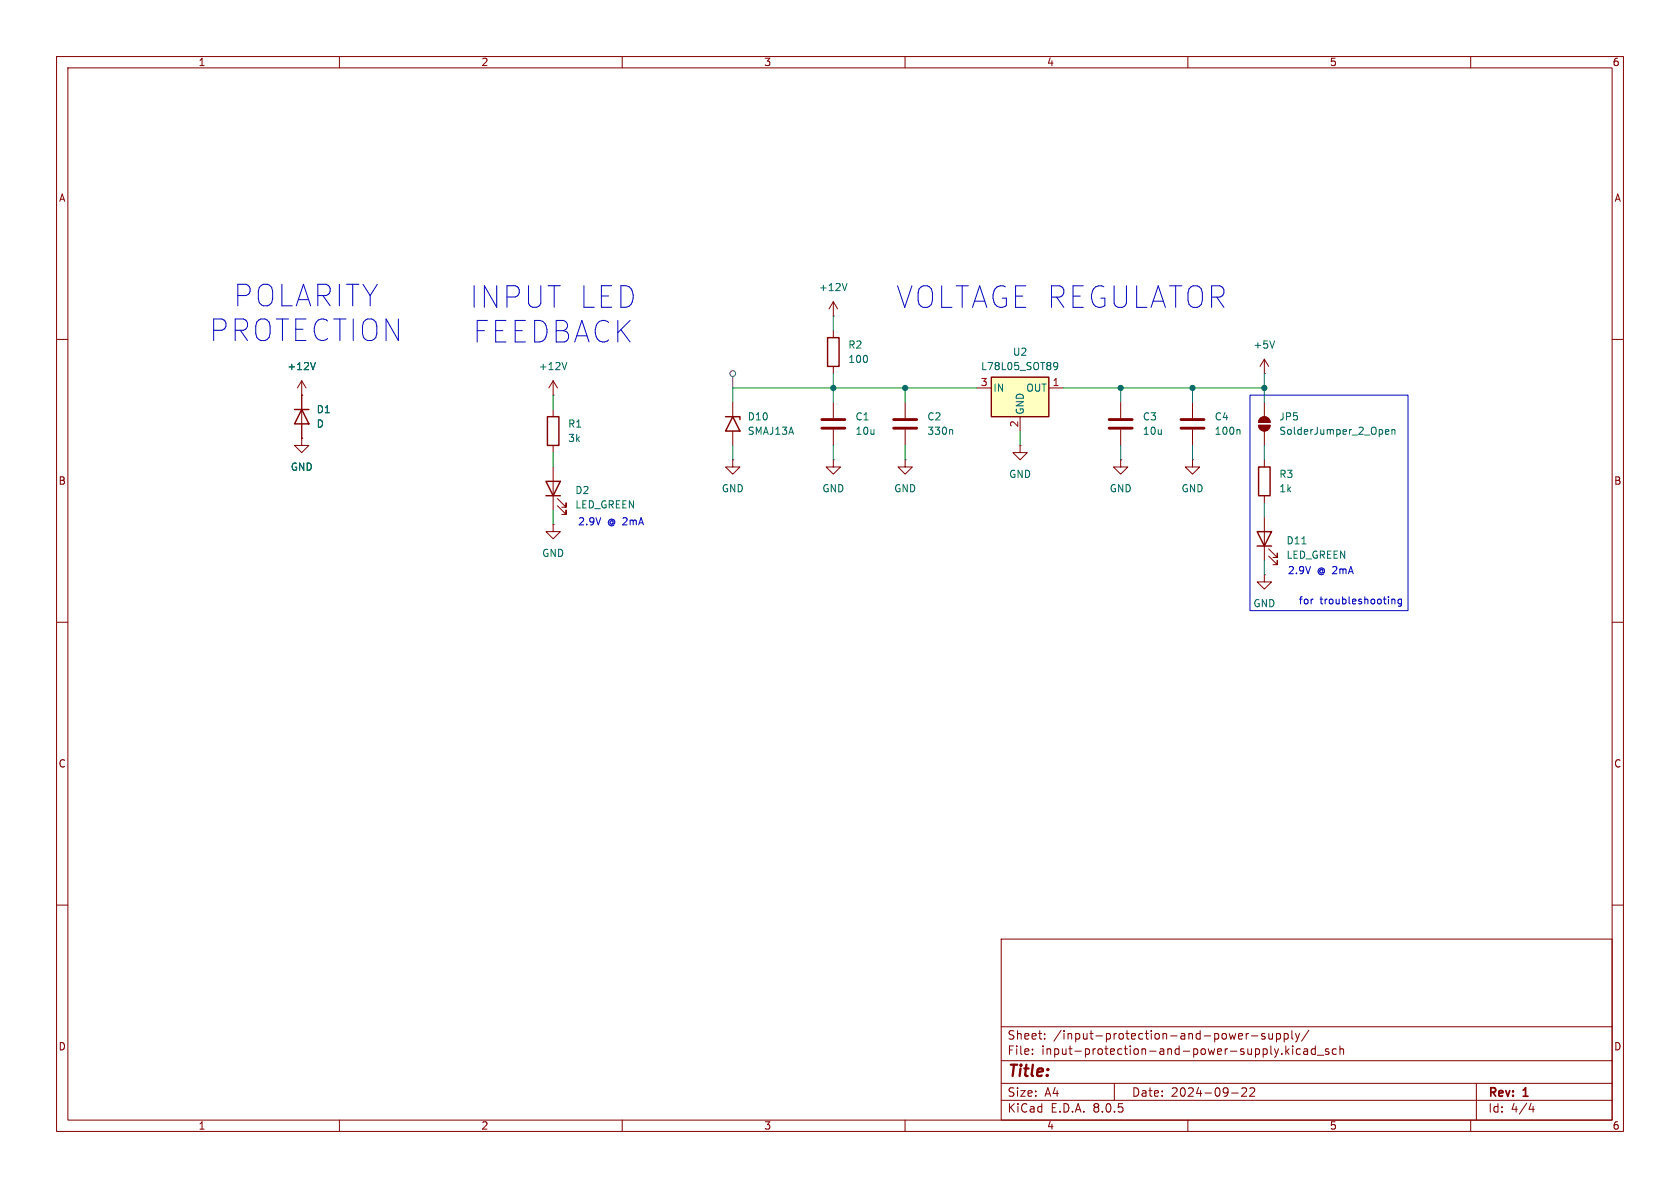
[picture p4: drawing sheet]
<svg xmlns="http://www.w3.org/2000/svg" width="297mm" height="210mm" viewBox="0 0 297 210" stroke-linecap="round" stroke-linejoin="round" font-family="sans-serif">
<g fill="none" stroke="#840000" stroke-width=".18">
<path d="M10 10h277v190h-277zM12 12h273v186h-273zM60 10v2M110 10v2M160 10v2M210 10v2M260 10v2M10 60h2M147.3 55.9h.1M147.3 53.3v2.6M147.3 58.4v1.3M147.3 53.3l-.7 1.3"/>
<path d="M147.3 53.3l.8 1.3M285 60h2M53.3 77.5v1.2h1.3l-1.3 1.3-1.2-1.3h1.2M53.3 77.5h.1M53.3 69.9h.1M53.3 67.3v10.2M53.3 67.3l-.7 1.3M53.3 67.3l.8 1.3M97.8 69.9h.1M97.8 67.3l-.8 1.3M97.8 67.3v2.6M97.8 72.4v1.3"/>
<path d="M97.8 78.7v1.3M97.8 67.3l.8 1.3M129.5 71.1v2.6M129.5 76.2v2.5M147.3 64.8v1.2M147.3 71.1v2.8M147.3 75.9v2.8M160 71.1v2.8M160 75.9v2.8M198.1 71.1v2.8M198.1 75.9v2.8M222.5 75.2h2a1.02 1.02 0 0 1-1 1 1.02 1.02 0 0 1-1-1z"/>
<path d="M222.8 74a1.02 1.02 0 0 1 1.1-.3 1.02 1.02 0 0 1 .6 1h-2zM223.5 71.1v2.6M223.5 76.2v2.5M97.8 92.7v1.3h1.3l-1.3 1.3-1.3-1.3h1.3M97.8 92.7h.1M97.8 82.6v7.6M98.6 89.4l1.5 1.5v-.7v.7h-.8M98.6 88.1l1.5 1.6v-.8v.8h-.8M129.5 81.3v1.3h1.3l-1.3 1.2-1.2-1.2h1.2M129.5 81.3h.1M147.3 81.3v1.3h1.3l-1.3 1.2-1.3-1.2h1.3M147.3 81.3h.1"/>
<path d="M198.1 81.3v1.3h1.3l-1.3 1.2-1.3-1.2h1.3M198.1 81.3h.1M210.8 81.3v1.3h1.3l-1.3 1.2-1.3-1.2h1.3M210.8 81.3h.1M223.5 81.3v1.3M223.5 87.6v1.3M223.5 91.4v7.7M224.3 98.3l1.5 1.5v-.7v.7h-.8M224.3 97l1.5 1.6v-.8v.8h-.8M10 110h2M223.5 101.6v1.3h1.3l-1.3 1.2-1.3-1.2h1.3M223.5 101.6h.1"/>
<path d="M285 110h2M10 160h2M285 160h2M177 166h108v32h-108zM60 198v2M110 198v2M160 198v2M177 194.5h108M177 191.5h108M177 187.5h108M177 181.5h108M182.5 186.3v.1"/>
<path d="M182.5 185.5v.1M184.7 183.6v.1M184.7 182.8v.1M197 191.5v3M210 198v2M217.7 193.2h1.2M219.5 192.4l.6-.1 .2 .1 .1 .3-.9 1.1h.9M220.3 182.7v1M220.7 182.7l-.2 .1-.2 .2M221 192.4l.5-.1 .2 .1 .1 .3-.9 1.1h.9M221.2 183.1h1.2M223.6 182.8l-.4-.1-.2 .2 .1 .2 .5 .2v.3h-.6"/>
<path d="M224.3 182.7l.1 .9 .3 .1 .3-.1M225 182.7v1M225.7 182.8l.4-.1 .3 .3v.4l-.2 .2h-.5M225.7 182.7v1.5M226.6 186.3v.1M227 182.8l.5-.1 .2 .3v.4l-.1 .2h-.6M227 182.7v1.5M227.3 184.9v1.5M227.5 185.8l.4 .6M227.9 185.4l-.6 .6M228.4 182.2v1.3l.2 .2M228.5 184.9v.1"/>
<path d="M228.5 185.4v1M229 182.7l.4 1M229.4 183.7l-.2 .4-.2 .1M229.7 182.7l-.3 1M229.9 185.5l-.4-.1-.3 .3v.4l.1 .2h.6M230.5 185.5h.6l.1 .9M231.2 185.8h-.5a.29 .29 0 0 0-.3 .3 .29 .29 0 0 0 .3 .3l.5-.1M231.4 182.1l-1.3 2M232.5 185.5l-.4-.1-.3 .3v.4l.2 .2h.5M232.5 184.9v1.5M232.9 186.5h1.1M234.9 185.5l-.4-.1-.2 .2 .1 .2 .5 .2v.3h-.6"/>
<path d="M236.2 185.5l-.4-.1-.3 .3v.4l.2 .2h.5M236.9 185.5l.2-.1 .4 .1v.9M236.9 184.9v1.5M260 198v2M261 191.5v6.5M270.7 195l-.4 1.1h.9M271 195.6v1"/>
</g>
<path d="M145.3 75.7h4.1M145.3 74.2h4.1M158 75.7h4.1M158 74.2h4.1M196.1 75.7h4.1M196.1 74.2h4.1" fill="none" stroke="#840000" stroke-width=".51"/>
<path d="M146.3 59.7h2v5.1h-2zM52.1 72.4h2.5M53.3 72.4l1.3 2.5h-2.5zM96.8 73.7h2v5h-2zM128.3 73.7h2.5v.5M129.5 73.7l1.3 2.5h-2.5zM96.5 85.1h2.6l-1.3 2.5zM96.5 87.6h2.6M222.2 94h2.6l-1.3 2.5zM222.2 96.5h2.6M222.5 82.6h2v5h-2z" fill="none" stroke="#840000" stroke-width=".25"/>
<path d="M149.7 50.1l-.4 1.3M55.8 64.1l-.5 1.2M100.2 64.1l-.4 1.2M168.2 75.9l.2 .2v.7M244.9 76.4l.6-.2v-.2l-.4-.1-.2 .2 .1 .6h.5M246.1 76.1l.1-.2 .4 .1v.8M246.1 75.9v.9M230.2 96.1h.7" fill="none" stroke="#006464" stroke-width=".18"/>
<g fill="#840000" stroke="#840000" stroke-width=".18">
<path d="M222.5 75.2h2a1.02 1.02 0 0 1-1 1 1.02 1.02 0 0 1-1-1z"/>
<path d="M222.8 74a1.02 1.02 0 0 1 1.1-.3 1.02 1.02 0 0 1 .6 1h-2z"/>
</g>
<path d="M175.3 66.7h10.1v7h-10.1z" fill="#ffffc2"/>
<path d="M175.3 66.7h10.1v7h-10.1z" fill="none" stroke="#840000" stroke-width=".25"/>
<g fill="none" stroke="#840000" stroke-width=".18">
<path d="M53.3 77.5h.1M53.3 69.9h.1M53.3 69.9v2.5M53.3 74.9v2.6M172.7 68.6h2.6M180.3 78.7v1.3h1.3l-1.3 1.3-1.2-1.3h1.2M180.3 78.7h.1M180.3 73.7v2.5M185.4 68.6h2.6M210.8 71.1v2.8M210.8 75.9v2.8M223.5 66h.1"/>
<path d="M223.5 63.5l-.7 1.3M223.5 63.5v2.5M223.5 63.5l.8 1.3M160 81.3v1.3h1.3l-1.3 1.2-1.3-1.2h1.3M160 81.3h.1"/>
</g>
<path d="M55.8 64.1l-.5 1.2M186.3 64.2l.2-.1 .4 .1a.84 .84 0 0 1-.3 1.1h-.2M187 64.6l-.2 .3-.5-.2M219 75.9l.2 .2v.7M225.3 60.3l-.4 1.2" fill="none" stroke="#006464" stroke-width=".18"/>
<path d="M208.8 75.7h4.1M208.8 74.2h4.1" fill="none" stroke="#840000" stroke-width=".51"/>
<g fill="none" stroke="#484848" stroke-width=".18">
<path d="M129.5 66.5v2.1"/>
<circle cx="129.5" cy="66" r=".51"/>
</g>
<path d="M221 69.9h27.9v38.1h-27.9zM246.1 105.9v.9M246.1 106l.1-.1 .3 .1 .1 .8M247.8 106l-.4-.1-.2 .3 .1 .5h.5M247.8 105.9v1l-.3 .3-.3-.1" fill="none" stroke="#0000c2" stroke-width=".18"/>
<g fill="none" stroke="#009600" stroke-width=".18">
<path d="M147.3 55.9v2.5M97.8 69.9v2.5M129.5 78.7v2.6M147.3 66v5.1M147.3 78.7v2.6M160 68.6v2.5M160 78.7v2.6M172.7 68.6h-43.2v2.5M180.3 76.2v2.5M188 68.6h35.5M198.1 68.6v2.5M198.1 78.7v2.6"/>
<path d="M210.8 68.6v2.5M210.8 78.7v2.6M223.5 66v5.1M223.5 78.7v2.6M97.8 80v2.6M97.8 90.2v2.5M223.5 88.9v2.5M223.5 99.1v2.5"/>
</g>
<g fill="#009600" stroke="#009600" stroke-width=".18">
<circle cx="210.8" cy="68.6" r=".46"/>
<circle cx="223.5" cy="68.6" r=".46"/>
<circle cx="198.1" cy="68.6" r=".46"/>
<circle cx="160" cy="68.6" r=".46"/>
<circle cx="147.3" cy="68.6" r=".46"/>
</g>
<g font-size="5.3" fill="#0000c2">
<text x="41.3" y="54.4">POLARITY</text>
<text x="83.1" y="54.7">INPUT LED</text>
<text x="158.5" y="54.7">VOLTAGE REGULATOR</text>
<text x="37" y="60.6">PROTECTION</text>
<text x="83.6" y="60.8">FEEDBACK</text>
</g>
<text font-size="2.8" fill="#840000" x="178" y="190.9">Title:</text>
<g font-size="2.1" fill="#840000">
<text x="178" y="184">Sheet:</text>
<text x="186.2" y="184">/input-protection-and-power-supply/</text>
<text x="178" y="186.7">File:</text>
<text x="184.1" y="186.7">input-protection-and-power-supply.kicad_sch</text>
<text x="178" y="196.9">KiCad</text>
<text x="178" y="194.1">Size:</text>
<text x="184.7" y="194.1">A4</text>
<text x="185.7" y="196.9">E.D.A.</text>
<text x="193.3" y="196.9">8.0.5</text>
<text x="200" y="194.1">Date:</text>
<text x="207" y="194.1">2024-09-22</text>
<text x="263" y="194.3">Rev:</text>
<text x="263" y="196.9">Id:</text>
<text x="267.1" y="196.9">4/4</text>
<text x="269.4" y="194.3">1</text>
</g>
<g font-size="1.8" fill="#840000">
<text x="35" y="11.9">1</text>
<text x="85" y="11.9">2</text>
<text x="135" y="11.9">3</text>
<text x="185" y="11.9">4</text>
<text x="235" y="11.9">5</text>
<text x="285" y="11.9">6</text>
<text x="10.3" y="35.9">A</text>
<text x="285.3" y="35.9">A</text>
<text x="10.3" y="85.9">B</text>
<text x="285.3" y="85.9">B</text>
<text x="10.3" y="135.9">C</text>
<text x="285.3" y="135.9">C</text>
<text x="10.3" y="185.9">D</text>
<text x="285.3" y="185.9">D</text>
<text x="35" y="199.9">1</text>
<text x="85" y="199.9">2</text>
<text x="135" y="199.9">3</text>
<text x="185" y="199.9">4</text>
<text x="235" y="199.9">5</text>
<text x="285" y="199.9">6</text>
</g>
<g font-size="1.8" fill="#006464">
<text x="144.7" y="51.7">+12V</text>
<text x="50.7" y="65.6">+12V</text>
<text x="95.1" y="65.6">+12V</text>
<text x="149.9" y="61.8">R2</text>
<text x="149.9" y="64.4">100</text>
<text x="173.3" y="65.6">L78L05_SOT89</text>
<text x="179" y="63.1">U2</text>
<text x="221.5" y="61.8">+5V</text>
<text x="175.5" y="69.4">IN</text>
<text x="181.3" y="69.4">OUT</text>
<text x="55.9" y="73.3">D1</text>
<text x="55.9" y="75.8">D</text>
<text x="100.3" y="75.8">R1</text>
<text x="132.1" y="77.1">SMAJ13A</text>
<text x="132.1" y="74.5">D10</text>
<text x="151.1" y="74.5">C1</text>
<text x="151.1" y="77.1">10u</text>
<text x="163.8" y="74.5">C2</text>
<text x="163.8" y="77.1">330n</text>
<text x="181.2" y="73.4" transform="rotate(-90 181.2 73.4)">GND</text>
<text x="201.9" y="74.5">C3</text>
<text x="201.9" y="77.1">10u</text>
<text x="214.6" y="74.5">C4</text>
<text x="214.6" y="77.1">100n</text>
<text x="226.1" y="74.5">JP5</text>
<text x="226.1" y="77.1">SolderJumper_2_Open</text>
<text x="51.3" y="83.4">GND</text>
<text x="100.3" y="78.3">3k</text>
<text x="101.6" y="87.5">D2</text>
<text x="127.5" y="87.2">GND</text>
<text x="145.3" y="87.2">GND</text>
<text x="158" y="87.2">GND</text>
<text x="178.3" y="84.7">GND</text>
<text x="196.1" y="87.2">GND</text>
<text x="208.8" y="87.2">GND</text>
<text x="226.1" y="84.7">R3</text>
<text x="226.1" y="87.2">1k</text>
<text x="101.6" y="90.1">LED_GREEN</text>
<text x="95.8" y="98.7">GND</text>
<text x="227.3" y="96.4">D11</text>
<text x="227.3" y="99">LED_GREEN</text>
<text x="221.5" y="107.5">GND</text>
</g>
<g font-size="1.8" fill="#a90000">
<text x="173.3" y="68.3">3</text>
<text x="186" y="68.3">1</text>
<text x="180.1" y="75.6" transform="rotate(-90 180.1 75.6)">2</text>
</g>
<g font-size="1.8" fill="#0000c2">
<text x="102.1" y="93.1">2.9V</text>
<text x="107.4" y="93.1">@ 2mA</text>
<text x="227.6" y="101.7">2.9V</text>
<text x="232.9" y="101.7">@ 2mA</text>
<text x="229.5" y="107">for</text>
<text x="233.3" y="107">troubleshooting</text>
</g>
</svg>
